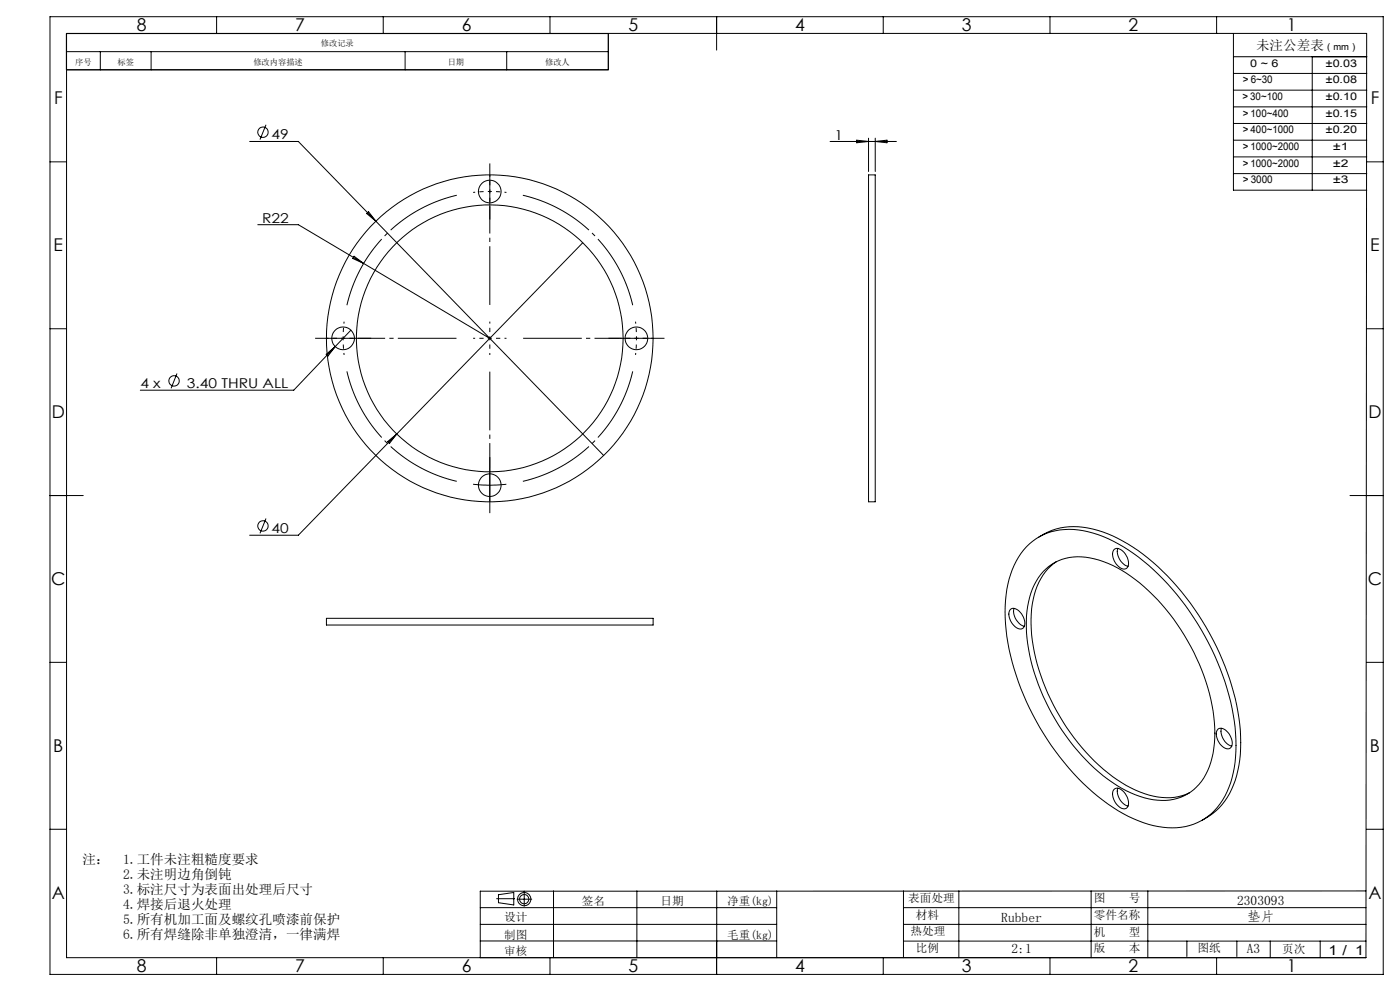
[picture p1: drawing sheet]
<svg xmlns="http://www.w3.org/2000/svg" width="420mm" height="297mm" viewBox="0 0 420 297" stroke-linecap="round" stroke-linejoin="round" font-family="sans-serif">
<g fill="none" stroke="#000" stroke-width=".3">
<path d="M15 5h400v287h-400zM19.9 15.5h162.6M20 10h390l-.2 277h-389.8zM30.1 15.5v5.4M45.3 15.5v5.4M65 5v5M115 5v5M121.5 15.5v5.4M152 15.5v5.4M165 5v5M182.5 10.1v10.8h-162.6M215 5v10"/>
<path d="M265 5v5M315 5v5M365 5v5M370 17h40M370 10v47h40M393.7 17v40M79.8 37.4l-1.8 4.4M370 22h40M370 27h40M370 32h40M370 37h40M15 48.5h5"/>
<path d="M74.9 42.4h14.6l23.2 23.9M249 42.4h19.9M257 42l3.6 .4-3.6 .4zM260.6 52.4h2v98h-2zM260.6 41.4v10M262.6 41.4v10M262.6 42.4l3.5-.4v.8zM370 42h40M370 47h40M370 52h40M410 48.5h5M77.3 67.3h12.2l57.4 34.1"/>
<path d="M106.2 76.8l2.9 2.1-3.3-1.4zM110 64l.6-.5 2.1 2.8zM112.7 66.3l68.4 70.2M174.8 72.7l-55.8 57.4M15 98.5h5M105.3 99l-4.7 4.9M410 98.5h5M53.1 111.9l-1.8 4.5M97.9 106.2l2.7-2.3-2.2 2.8zM100.6 103.9l-12.5 13h-46M116.3 132.4l2.7-2.3-2.2 2.8zM119 130.1l-29.5 30.3h-14.6"/>
<path d="M15 148.5h10M79.8 155.4l-1.8 4.4M141.9 145.1a44.3 44.3 0 0 0 10 0M146.9 140.4v10M405 148.5h10M307.9 163.9a19 19 0 0 1 19.9-4.2 53 53 0 0 1 23.9 16.9 78.3 78.3 0 0 1 19 43.2 32.1 32.1 0 0 1-4.7 21.1 17.7 17.7 0 0 1-18.5 6.8 43.7 43.7 0 0 1-21.1-11.6 79.6 79.6 0 0 1-24.6-47.3 33.4 33.4 0 0 1 4.5-22.9zM311.7 160.9a20.1 20.1 0 0 1 17.5-2 52.4 52.4 0 0 1 23.9 16.9 78.7 78.7 0 0 1 19 43.2 32.4 32.4 0 0 1-4.6 21.1l-2.6 2.9-2 1.5-2.2 1.3M312.9 171.3a15.1 15.1 0 0 1 15.4-3.8 40.2 40.2 0 0 1 18.9 12.2 65 65 0 0 1 17.1 36.8 25.3 25.3 0 0 1-4.5 18.5 14.9 14.9 0 0 1-15.2 4.4 41.8 41.8 0 0 1-21.3-14.4 62.6 62.6 0 0 1-15.4-37.1 23.7 23.7 0 0 1 5-16.6zM316.9 168.3a18.6 18.6 0 0 0-7.4 14.1 54.4 54.4 0 0 0 8.5 32.3 54.1 54.1 0 0 0 22.7 22.1 18.7 18.7 0 0 0 16.2 .8M334.3 164.6a2.48 2.48 0 0 1 3.3 1.4 3.3 3.3 0 0 1 .3 4.4 3.1 3.1 0 0 1-3.6-2.3 3.1 3.1 0 0 1 0-3.5zM335.3 164.4a4.8 4.8 0 0 0 3.1 5.3M15 198.5h5"/>
<path d="M97.9 185.3h98v2h-98zM303.2 182.6a2.48 2.48 0 0 1 3.3 1.4 3.3 3.3 0 0 1 .3 4.3 3.1 3.1 0 0 1-3.6-2.2 3.1 3.1 0 0 1 0-3.5zM304.2 182.3a4.7 4.7 0 0 0 3.1 5.4M410 198.5h5M365.4 218.5a2.83 2.83 0 0 1 3.6 1.9 3.1 3.1 0 0 1 0 3.9 3.1 3.1 0 0 1-3.6-2.3 3.1 3.1 0 0 1 0-3.5zM366.4 218.3a4.8 4.8 0 0 0 3.1 5.3M334.3 236.5a2.75 2.75 0 0 1 3.6 1.9 3.1 3.1 0 0 1 0 3.8 3.1 3.1 0 0 1-3.6-2.2 3 3 0 0 1 0-3.5zM335.3 236.2a4.8 4.8 0 0 0 3.1 5.4M15 248.5h5M410 248.5h5M144.1 272h88.9M144.1 277h88.9"/>
<path d="M149 269.3h5.4M149.5 268.1l4.6-.6v3.7l-4.6-.7zM155.1 269.5h4.4M157.3 267.1v4.5M166.1 267v20M191.1 267v20M215 267.1v19.9M233 267v20M271 272h138.8M271 277h138.8M271 267v20M287.7 267v20"/>
<path d="M327.3 267v20M344.3 267v20M409.8 267l-265.7 .1v19.9M65 287v5M115 287v5M144.1 282h88.9M165 287v5M215 282v10M265 287v5M271 282h138.8M315 287v5M356.1 282v4.7"/>
<path d="M365 287v5M371.1 282v4.7M381.1 282v5M396.1 282v5"/>
<circle cx="78.9" cy="39.6" r="1.56"/>
<circle cx="146.9" cy="57.4" r="3.4"/>
<circle cx="52.2" cy="114.1" r="1.55"/>
<circle cx="102.9" cy="101.4" r="3.4"/>
<circle cx="146.9" cy="101.4" r="49"/>
<circle cx="146.9" cy="101.4" r="40"/>
<circle cx="190.9" cy="101.4" r="3.4"/>
<circle cx="78.9" cy="157.6" r="1.56"/>
<circle cx="146.9" cy="145.4" r="3.4"/>
<circle cx="157.3" cy="269.5" r="1.38"/>
<circle cx="157.3" cy="269.5" r="1.99"/>
</g>
<g fill="none" stroke="#000" stroke-width=".3" stroke-dasharray="30.5 1.3 1.3 1.3" stroke-dashoffset="29.9" stroke-linecap="butt">
<path d="M146.9 57.4l-4.9 .3M146.9 57.4l5 .3M146.9 57.4v-5M146.9 57.4v5M102.9 101.4l.3 5M102.9 101.4l.3-5M102.9 101.4h-5M102.9 101.4h5M146.9 101.4v-5M146.9 101.4h-5M146.9 101.4v5M146.9 101.4h5"/>
<path d="M190.9 101.4l-.2-5M190.9 101.4l-.2 5M190.9 101.4h5M190.9 101.4h-5"/>
</g>
<path d="M137 58.5a44 44 0 0 0-32.9 33M189.8 91.5a44 44 0 0 0-32.9-33M104.1 111.3a44 44 0 0 0 32.9 33M156.9 144.3a44 44 0 0 0 32.9-33" fill="none" stroke="#000" stroke-width=".3" stroke-dasharray="30.5 1.3 1.3 1.3" stroke-dashoffset="7.8" stroke-linecap="butt"/>
<path d="M146.9 52.4v-3.4M146.9 62.4v3.4M97.9 101.4h-3.4M107.9 101.4h3.4M185.9 101.4h-3.4M195.9 101.4h3.4M146.9 150.4v3.4M146.9 140.4v-3.4" fill="none" stroke="#000" stroke-width=".3" stroke-dasharray="30.5 1.3 1.3 1.3" stroke-linecap="butt"/>
<path d="M146.9 91.4v-39M136.9 101.4h-39M146.9 111.4v39M156.9 101.4h39" fill="none" stroke="#000" stroke-width=".3" stroke-dasharray="30.5 1.3 1.3 1.3" stroke-dashoffset="12.9" stroke-linecap="butt"/>
<g font-size="5.3">
<text x="41" y="9.3">8</text>
<text x="88.5" y="9.3">7</text>
<text x="138.5" y="9.3">6</text>
<text x="188.5" y="9.3">5</text>
<text x="238.5" y="9.3">4</text>
<text x="288.5" y="9.3">3</text>
<text x="338.5" y="9.3">2</text>
<text x="386" y="9.3">1</text>
<text x="16.2" y="31.1">F</text>
<text x="411.2" y="31.1">F</text>
<text x="16.1" y="75.3">E</text>
<text x="411.1" y="75.3">E</text>
<text x="15.5" y="125.3">D</text>
<text x="410.5" y="125.3">D</text>
<text x="15.4" y="175.3">C</text>
<text x="410.4" y="175.3">C</text>
<text x="16" y="225.3">B</text>
<text x="411" y="225.3">B</text>
<text x="15.5" y="269.6">A</text>
<text x="410.5" y="269.6">A</text>
<text x="41" y="291.3">8</text>
<text x="88.5" y="291.3">7</text>
<text x="138.5" y="291.3">6</text>
<text x="188.5" y="291.3">5</text>
<text x="238.5" y="291.3">4</text>
<text x="288.5" y="291.3">3</text>
<text x="338.5" y="291.3">2</text>
<text x="386" y="291.3">1</text>
</g>
<g font-size="4.1">
<text x="376.8" y="15">未注公差表</text>
<text x="81.5" y="41.8">49</text>
<text x="250.3" y="41.8">1</text>
<text x="78.6" y="66.8">R22</text>
<text x="42.1" y="116.3">4 x</text>
<text x="56.1" y="116.3">3.40 THRU ALL</text>
<text x="81.5" y="159.8">40</text>
<text x="24.7" y="258.8">注：</text>
<text x="36.9" y="258.8">1.工件未注粗糙度要求</text>
<text x="36.9" y="263.3">2.未注明边角倒钝</text>
<text x="36.9" y="267.8">3.标注尺寸为表面出处理后尺寸</text>
<text x="36.9" y="272.3">4.焊接后退火处理</text>
<text x="371.1" y="271.2">2303093</text>
<text x="36.9" y="276.9">5.所有机加工面及螺纹孔喷漆前保护</text>
<text x="36.9" y="281.4">6.所有焊缝除非单独澄清，一律满焊</text>
<text x="300.4" y="276.3">Rubber</text>
<text x="374.2" y="276.1">垫片</text>
<text x="303.4" y="285.7">2:1</text>
<text x="374" y="285.6">A3</text>
<text x="398.6" y="286.3">1 / 1</text>
</g>
<g font-size="3.5">
<text x="151.3" y="275.9">设计</text>
<text x="174.6" y="271.3">签名</text>
<text x="198.2" y="271.3">日期</text>
<text x="218.1" y="271.2">净重(kg)</text>
<text x="272.5" y="270.3">表面处理</text>
<text x="274.7" y="275.5">材料</text>
<text x="328.2" y="275.5">零件名称</text>
<text x="328.2" y="270.3">图</text>
<text x="338.6" y="270.3">号</text>
<text x="151.3" y="281.3">制图</text>
<text x="218.1" y="281.3">毛重(kg)</text>
<text x="273.1" y="280.2">热处理</text>
<text x="328.2" y="280.5">机</text>
<text x="338.6" y="280.5">型</text>
<text x="151.3" y="286.2">审核</text>
<text x="274.7" y="285.3">比例</text>
<text x="328.1" y="285.2">版</text>
<text x="338.6" y="285.2">本</text>
<text x="359.2" y="285.2">图纸</text>
<text x="384.7" y="285.6">页次</text>
</g>
<g font-size="3.2">
<text x="375.1" y="19.9">0 ~ 6</text>
<text x="397.6" y="19.9">±0.03</text>
<text x="372.2" y="29.9">＞30~100</text>
<text x="372.3" y="24.9">＞6~30</text>
<text x="397.6" y="29.9">±0.10</text>
<text x="397.6" y="24.9">±0.08</text>
<text x="372.3" y="34.9">＞100~400</text>
<text x="397.6" y="34.9">±0.15</text>
<text x="372.3" y="39.9">＞400~1000</text>
<text x="397.6" y="39.9">±0.20</text>
<text x="372.3" y="44.9">＞1000~2000</text>
<text x="399.9" y="44.9">±1</text>
<text x="372.3" y="49.9">＞1000~2000</text>
<text x="399.9" y="49.9">±2</text>
<text x="372.3" y="54.9">＞3000</text>
<text x="399.8" y="54.9">±3</text>
</g>
<text font-size="2.8" x="397.2" y="15.1">（mm）</text>
<g font-size="2.5">
<text x="96.3" y="13.9">修改记录</text>
<text x="22.5" y="19.3">序号</text>
<text x="35.2" y="19.3">标签</text>
<text x="76" y="19.3">修改内容描述</text>
<text x="134.3" y="19.3">日期</text>
<text x="163.5" y="19.3">修改人</text>
</g>
</svg>
